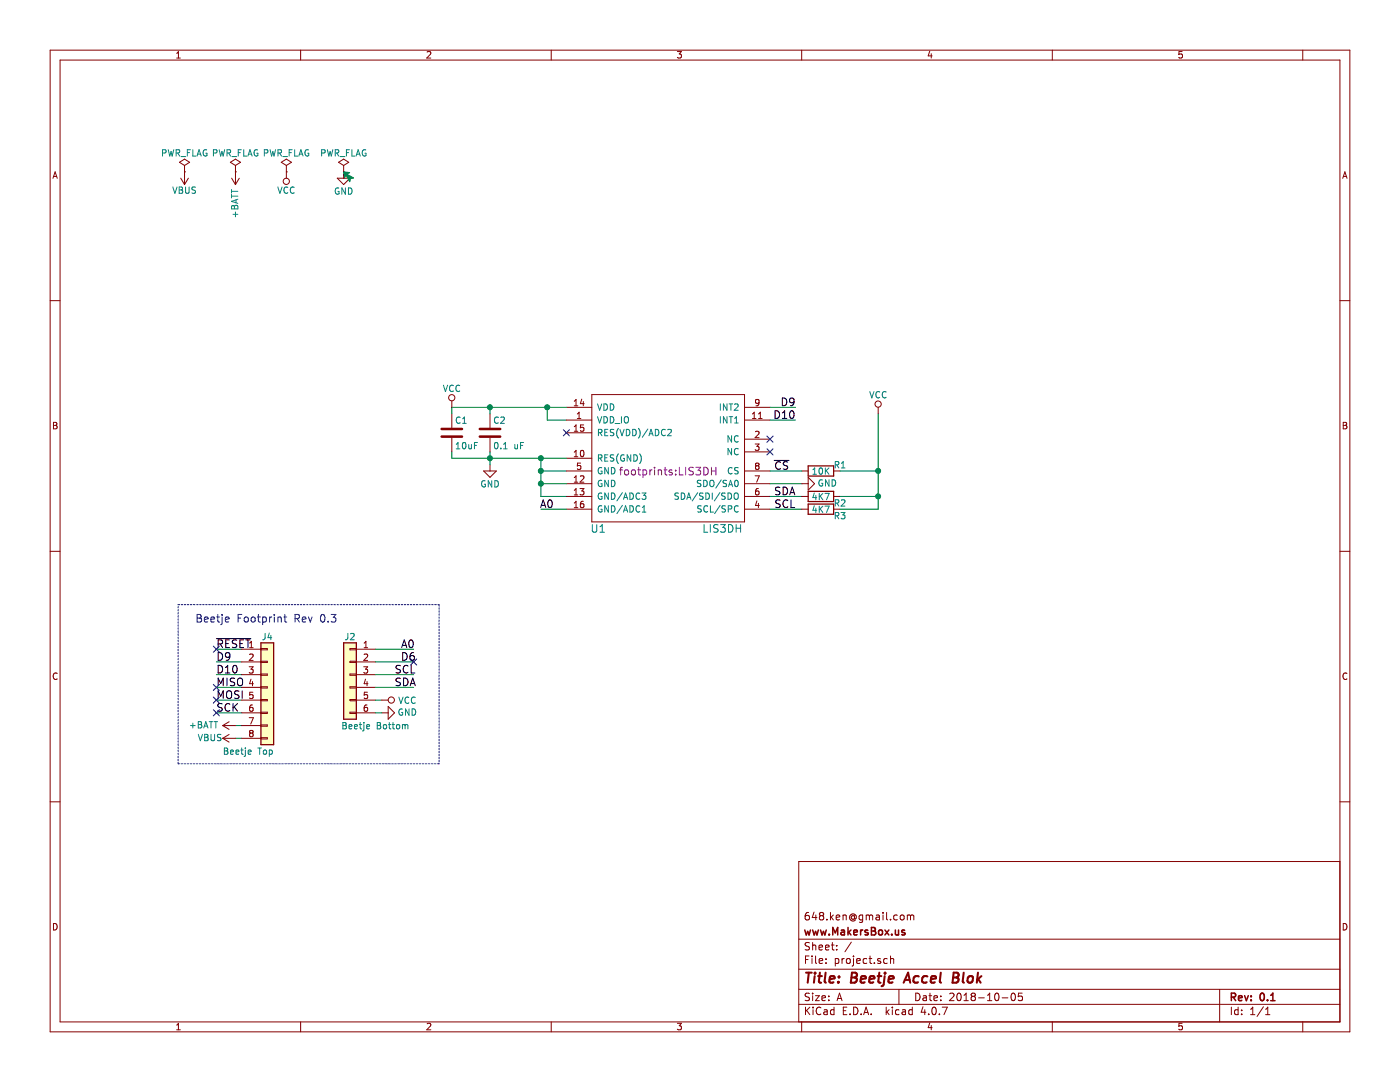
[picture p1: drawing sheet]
EESchema Schematic File Version 2
LIBS:project
LIBS:power
LIBS:device
LIBS:switches
LIBS:relays
LIBS:motors
LIBS:transistors
LIBS:conn
LIBS:linear
LIBS:regul
LIBS:74xx
LIBS:cmos4000
LIBS:adc-dac
LIBS:memory
LIBS:xilinx
LIBS:microcontrollers
LIBS:dsp
LIBS:microchip
LIBS:analog_switches
LIBS:motorola
LIBS:texas
LIBS:intel
LIBS:audio
LIBS:interface
LIBS:digital-audio
LIBS:philips
LIBS:display
LIBS:cypress
LIBS:siliconi
LIBS:opto
LIBS:atmel
LIBS:contrib
LIBS:valves
LIBS:LIS3Dh
LIBS:project-cache
EELAYER 25 0
EELAYER END
$Descr A 11000 8500
encoding utf-8
Sheet 1 1
Title "Beetje Accel Blok"
Date "2018-10-05"
Rev "0.1"
Comp "www.MakersBox.us"
Comment1 "648.ken@gmail.com"
Comment2 ""
Comment3 ""
Comment4 ""
$EndDescr
$Comp
L VBUS #PWR01
U 1 1
P 1450 1350
F 0 "#PWR01" H 1450 1200 50  0001 C CNN
F 1 "VBUS" H 1450 1500 50  0000 C CNN
F 2 "" H 1450 1350 50  0001 C CNN
F 3 "" H 1450 1350 50  0001 C CNN
	1    1450 1350
	-1   0    0    1   
$EndComp
$Comp
L PWR_FLAG #FLG02
U 1 1
P 1450 1350
F 0 "#FLG02" H 1450 1425 50  0001 C CNN
F 1 "PWR_FLAG" H 1450 1500 50  0000 C CNN
F 2 "" H 1450 1350 50  0001 C CNN
F 3 "" H 1450 1350 50  0001 C CNN
	1    1450 1350
	1    0    0    -1  
$EndComp
$Comp
L PWR_FLAG #FLG03
U 1 1
P 2250 1350
F 0 "#FLG03" H 2250 1425 50  0001 C CNN
F 1 "PWR_FLAG" H 2250 1500 50  0000 C CNN
F 2 "" H 2250 1350 50  0001 C CNN
F 3 "" H 2250 1350 50  0001 C CNN
	1    2250 1350
	1    0    0    -1  
$EndComp
Wire Wire Line
	1900 5100 1700 5100
Wire Wire Line
	1700 5200 1900 5200
Wire Wire Line
	1900 5300 1700 5300
Wire Wire Line
	1900 5400 1700 5400
Wire Wire Line
	1900 5500 1700 5500
Wire Wire Line
	1900 5600 1700 5600
Wire Wire Line
	1900 5700 1850 5700
Wire Wire Line
	1900 5800 1850 5800
$Comp
L +BATT #PWR04
U 1 1
P 1850 5700
F 0 "#PWR04" H 1850 5550 50  0001 C CNN
F 1 "+BATT" V 1850 5950 50  0000 C CNN
F 2 "" H 1850 5700 50  0001 C CNN
F 3 "" H 1850 5700 50  0001 C CNN
	1    1850 5700
	0    -1   -1   0   
$EndComp
$Comp
L VBUS #PWR05
U 1 1
P 1850 5800
F 0 "#PWR05" H 1850 5650 50  0001 C CNN
F 1 "VBUS" V 1850 6000 50  0000 C CNN
F 2 "" H 1850 5800 50  0001 C CNN
F 3 "" H 1850 5800 50  0001 C CNN
	1    1850 5800
	0    -1   -1   0   
$EndComp
Text Label 1700 5300 0    60   ~ 0
D10
Text Label 1700 5200 0    60   ~ 0
D9
Text Label 3100 5300 0    60   ~ 0
SCL
Text Label 3100 5400 0    60   ~ 0
SDA
Text Label 1700 5100 0    60   ~ 0
~RESET
Text Label 3150 5100 0    60   ~ 0
A0
Text Label 3150 5200 0    60   ~ 0
D6
Text Label 1700 5600 0    60   ~ 0
SCK
Text Label 1700 5500 0    60   ~ 0
MOSI
Text Label 1700 5400 0    60   ~ 0
MISO
$Comp
L GND #PWR06
U 1 1
P 3000 5600
F 0 "#PWR06" H 3000 5350 50  0001 C CNN
F 1 "GND" V 3000 5400 50  0000 C CNN
F 2 "" H 3000 5600 50  0001 C CNN
F 3 "" H 3000 5600 50  0001 C CNN
	1    3000 5600
	0    -1   -1   0   
$EndComp
$Comp
L Conn_01x08 J4
U 1 1
P 2100 5400
F 0 "J4" H 2100 5800 50  0000 C CNN
F 1 "Beetje Top" H 1950 4900 50  0000 C CNN
F 2 "footprints:Beetje_Top" H 2100 5400 50  0001 C CNN
F 3 "" H 2100 5400 50  0001 C CNN
	1    2100 5400
	1    0    0    -1  
$EndComp
$Comp
L Conn_01x06 J2
U 1 1
P 2750 5300
F 0 "J2" H 2750 5600 50  0000 C CNN
F 1 "Beetje Bottom" H 2550 4900 50  0000 C CNN
F 2 "footprints:Beetje_Bottom" H 2750 5300 50  0001 C CNN
F 3 "" H 2750 5300 50  0001 C CNN
	1    2750 5300
	-1   0    0    -1  
$EndComp
Wire Wire Line
	2950 5100 3250 5100
Wire Wire Line
	2950 5200 3250 5200
Wire Wire Line
	2950 5300 3250 5300
Wire Wire Line
	2950 5400 3250 5400
Wire Wire Line
	2950 5500 3000 5500
Wire Wire Line
	2950 5600 3000 5600
$Comp
L VCC #PWR07
U 1 1
P 2250 1350
F 0 "#PWR07" H 2250 1200 50  0001 C CNN
F 1 "VCC" H 2250 1500 50  0000 C CNN
F 2 "" H 2250 1350 50  0001 C CNN
F 3 "" H 2250 1350 50  0001 C CNN
	1    2250 1350
	-1   0    0    1   
$EndComp
$Comp
L VCC #PWR08
U 1 1
P 3000 5500
F 0 "#PWR08" H 3000 5350 50  0001 C CNN
F 1 "VCC" V 3000 5700 50  0000 C CNN
F 2 "" H 3000 5500 50  0001 C CNN
F 3 "" H 3000 5500 50  0001 C CNN
	1    3000 5500
	0    1    1    0   
$EndComp
$Comp
L PWR_FLAG #FLG09
U 1 1
P 1850 1350
F 0 "#FLG09" H 1850 1425 50  0001 C CNN
F 1 "PWR_FLAG" H 1850 1500 50  0000 C CNN
F 2 "" H 1850 1350 50  0001 C CNN
F 3 "" H 1850 1350 50  0001 C CNN
	1    1850 1350
	1    0    0    -1  
$EndComp
$Comp
L +BATT #PWR010
U 1 1
P 1850 1350
F 0 "#PWR010" H 1850 1200 50  0001 C CNN
F 1 "+BATT" V 1850 1600 50  0000 C CNN
F 2 "" H 1850 1350 50  0001 C CNN
F 3 "" H 1850 1350 50  0001 C CNN
	1    1850 1350
	-1   0    0    1   
$EndComp
$Comp
L LIS3DH U1
U 1 1
P 5250 3600
F 0 "U1" H 4700 3050 60  0000 C CNN
F 1 "LIS3DH" H 5675 3050 60  0000 C CNN
F 2 "footprints:LIS3DH" H 5250 3500 60  0000 C CNN
F 3 "" H 5250 3500 60  0000 C CNN
	1    5250 3600
	1    0    0    -1  
$EndComp
$Comp
L C C1
U 1 1
P 3550 3400
F 0 "C1" H 3575 3500 50  0000 L CNN
F 1 "10uF" H 3575 3300 50  0000 L CNN
F 2 "footprints:C_0805" H 3588 3250 50  0001 C CNN
F 3 "" H 3550 3400 50  0001 C CNN
	1    3550 3400
	1    0    0    -1  
$EndComp
$Comp
L C C2
U 1 1
P 3850 3400
F 0 "C2" H 3875 3500 50  0000 L CNN
F 1 "0.1 uF" H 3875 3300 50  0000 L CNN
F 2 "footprints:C_0603" H 3888 3250 50  0001 C CNN
F 3 "" H 3850 3400 50  0001 C CNN
	1    3850 3400
	1    0    0    -1  
$EndComp
Wire Wire Line
	4450 3300 4300 3300
Wire Wire Line
	4300 3200 4300 3300
Wire Wire Line
	3550 3200 4450 3200
Wire Wire Line
	3850 3200 3850 3250
Wire Wire Line
	3550 3200 3550 3250
Connection ~ 3850 3200
Connection ~ 4300 3200
$Comp
L VCC #PWR011
U 1 1
P 3550 3200
F 0 "#PWR011" H 3550 3050 50  0001 C CNN
F 1 "VCC" H 3550 3350 50  0000 C CNN
F 2 "" H 3550 3200 50  0001 C CNN
F 3 "" H 3550 3200 50  0001 C CNN
	1    3550 3200
	1    0    0    -1  
$EndComp
Wire Wire Line
	3550 3550 3550 3600
$Comp
L GND #PWR012
U 1 1
P 3850 3650
F 0 "#PWR012" H 3850 3400 50  0001 C CNN
F 1 "GND" H 3850 3500 50  0000 C CNN
F 2 "" H 3850 3650 50  0001 C CNN
F 3 "" H 3850 3650 50  0001 C CNN
	1    3850 3650
	1    0    0    -1  
$EndComp
Wire Wire Line
	3550 3600 4450 3600
Wire Wire Line
	3850 3550 3850 3650
Wire Wire Line
	4450 3700 4250 3700
Wire Wire Line
	4250 3600 4250 3900
Connection ~ 4250 3600
Wire Wire Line
	4250 3800 4450 3800
Connection ~ 4250 3700
Connection ~ 3850 3600
NoConn ~ 6050 3450
NoConn ~ 6050 3550
$Comp
L R R1
U 1 1
P 6450 3700
F 0 "R1" V 6400 3850 50  0000 C CNN
F 1 "10K" V 6450 3700 50  0000 C CNN
F 2 "footprints:R_0603" V 6380 3700 50  0001 C CNN
F 3 "" H 6450 3700 50  0001 C CNN
	1    6450 3700
	0    1    1    0   
$EndComp
Wire Wire Line
	6050 3700 6300 3700
$Comp
L VCC #PWR013
U 1 1
P 6900 3250
F 0 "#PWR013" H 6900 3100 50  0001 C CNN
F 1 "VCC" H 6900 3400 50  0000 C CNN
F 2 "" H 6900 3250 50  0001 C CNN
F 3 "" H 6900 3250 50  0001 C CNN
	1    6900 3250
	1    0    0    -1  
$EndComp
Wire Wire Line
	6600 3700 6900 3700
Wire Wire Line
	6900 3250 6900 4000
Text Label 6200 3700 2    60   ~ 0
~CS
Wire Wire Line
	6050 3800 6300 3800
Wire Wire Line
	6050 3900 6300 3900
Wire Wire Line
	6050 4000 6300 4000
Text Label 6250 3900 2    60   ~ 0
SDA
Text Label 6250 4000 2    60   ~ 0
SCL
$Comp
L R R2
U 1 1
P 6450 3900
F 0 "R2" V 6500 4050 50  0000 C CNN
F 1 "4K7" V 6450 3900 50  0000 C CNN
F 2 "footprints:R_0603" V 6380 3900 50  0001 C CNN
F 3 "" H 6450 3900 50  0001 C CNN
	1    6450 3900
	0    1    1    0   
$EndComp
$Comp
L R R3
U 1 1
P 6450 4000
F 0 "R3" V 6500 4150 50  0000 C CNN
F 1 "4K7" V 6450 4000 50  0000 C CNN
F 2 "footprints:R_0603" V 6380 4000 50  0001 C CNN
F 3 "" H 6450 4000 50  0001 C CNN
	1    6450 4000
	0    1    1    0   
$EndComp
Wire Wire Line
	6900 3900 6600 3900
Connection ~ 6900 3700
Wire Wire Line
	6900 4000 6600 4000
Connection ~ 6900 3900
$Comp
L GND #PWR014
U 1 1
P 6300 3800
F 0 "#PWR014" H 6300 3550 50  0001 C CNN
F 1 "GND" V 6300 3600 50  0000 C CNN
F 2 "" H 6300 3800 50  0001 C CNN
F 3 "" H 6300 3800 50  0001 C CNN
	1    6300 3800
	0    -1   -1   0   
$EndComp
Wire Wire Line
	4250 3900 4450 3900
Wire Wire Line
	4450 4000 4250 4000
Wire Wire Line
	6050 3300 6250 3300
Wire Wire Line
	6050 3200 6250 3200
Text Label 6250 3200 2    60   ~ 0
D9
Text Label 6250 3300 2    60   ~ 0
D10
Text Label 4350 4000 2    60   ~ 0
A0
NoConn ~ 4450 3400
Text Notes 2650 4900 2    60   ~ 0
Beetje Footprint Rev 0.3
Wire Notes Line
	1400 4750 3450 4750
Wire Notes Line
	3450 4750 3450 6000
Wire Notes Line
	3450 6000 1400 6000
Wire Notes Line
	1400 6000 1400 4750
Connection ~ 4250 3800
NoConn ~ 1700 5600
NoConn ~ 1700 5500
NoConn ~ 1700 5400
NoConn ~ 3250 5200
NoConn ~ 1700 5100
$Comp
L PWR_FLAG #FLG015
U 1 1
P 2700 1350
F 0 "#FLG015" H 2700 1425 50  0001 C CNN
F 1 "PWR_FLAG" H 2700 1500 50  0000 C CNN
F 2 "" H 2700 1350 50  0001 C CNN
F 3 "" H 2700 1350 50  0001 C CNN
	1    2700 1350
	1    0    0    -1  
$EndComp
$Comp
L GND #PWR016
U 1 1
P 2700 1350
F 0 "#PWR016" H 2700 1100 50  0001 C CNN
F 1 "GND" H 2700 1200 50  0000 C CNN
F 2 "" H 2700 1350 50  0001 C CNN
F 3 "" H 2700 1350 50  0001 C CNN
	1    2700 1350
	1    0    0    -1  
$EndComp
$EndSCHEMATC
